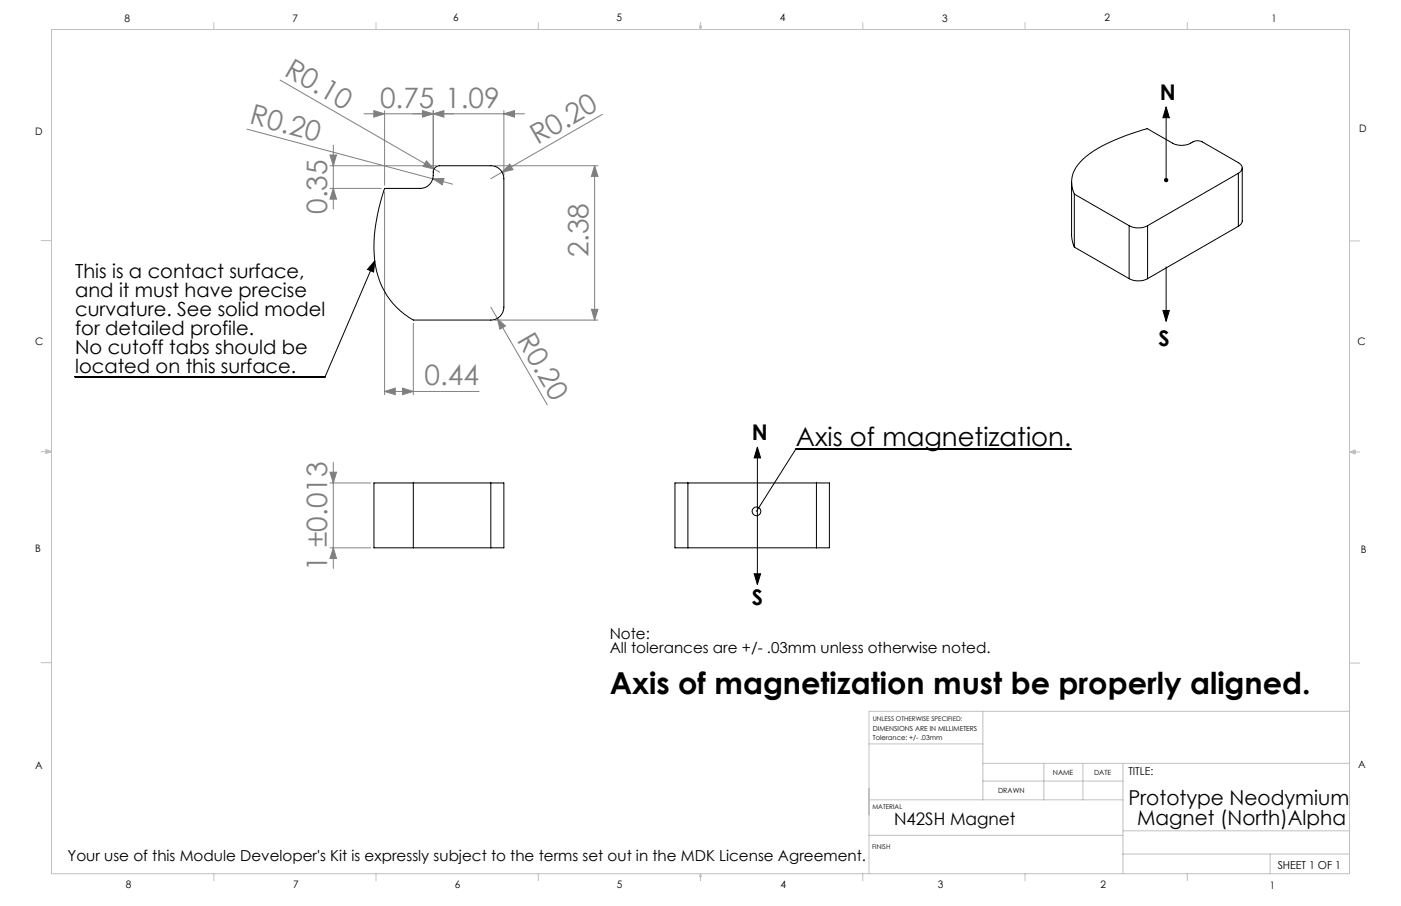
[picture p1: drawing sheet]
<svg xmlns="http://www.w3.org/2000/svg" width="432mm" height="279mm" viewBox="0 0 432 279" stroke-linecap="round" stroke-linejoin="round" font-family="sans-serif">
<g fill="none" stroke="#000" stroke-width=".31">
<path d="M359.4 33l1 3.3h-2zM359.4 33v22.5M115.5 80.5l-.4 3.4-1.8-.8zM115.5 80.5l-15.3 35.7h-77.1M358.4 95.7h2l-1 3.4zM359.4 82.3v16.8M233.4 137.9l1 3.3h-2zM233.4 137.9v42.3M330.1 138.5h-84.8l-12.1 19.2M232.4 177h2l-1 3.2z"/>
<circle cx="233.2" cy="157.7" r="1.34"/>
</g>
<g fill="none" stroke="#808080" stroke-width=".31">
<path d="M76.1 39.8l57.3 15.3M86.3 24.7l47.5 27.4M112.2 35.1h49.4M115.2 34.1l3.3 1-3.3 1zM118.5 34.1v23M130.2 34.1l3.3 1-3.3 1zM133.5 35.1l3.3-1v2zM133.5 34.1v18M155.3 35.1l3.3-1v2zM155.3 34.1v20M185.6 35.3l-34.3 19.8M101.7 47.8h2l-1 3.3z"/>
<path d="M101.7 58.1h15.8M101.7 51.1h32.8M102.7 58.1l1 3.3h-2zM102.7 44.8v19.7M118.5 59.1v62.6M131.4 49.6l2.4 2.5-3.4-.8zM133.4 55.1l3.4-.1-.5 2zM133.4 55.1l6.1 1.7M133.8 52.1l1.7 1M152.3 51.1h32M157.1 50.6l1 1.7-3.3 .8zM183.3 51.1l1 3.3h-2z"/>
<path d="M183.3 51.1v47.6M127.4 99.7v22M151.3 94.7l2 3.5M152.3 98.7h32M153.3 98.2l2.5 2.3-1.7 1zM153.3 98.2l15.4 26.7M182.3 95.4h2l-1 3.3zM124.1 119.7l3.3 1-3.3 1zM118.5 120.7l3.3-1v2zM118.5 120.7h29.2M101.7 145.6h2l-1 3.3zM101.7 148.9h12.5"/>
<path d="M102.7 142.6v32.7M101.7 168.9h12.5M102.7 168.9l1 3.3h-2z"/>
</g>
<g fill="none" stroke="#c0c0c0" stroke-width=".31">
<path d="M15.9 9.1h400v260.4h-400zM65.9 6.9v2.2M115.9 6.9v2.2M165.9 6.9v2.2M215.6 8h.6l-.3 1.1zM215.7 8l.2 1.1M215.9 6.9v2.2M216 8l-.1 1.1M265.9 6.9v2.2M315.9 6.9v2.2M365.9 6.9v2.2M12.7 74.2h3.2"/>
<path d="M415.9 74.3h3.2M12.7 139.3h3.2M14.2 139.1l1.7 .2M14.2 138.7l1.7 .6-1.7 .5zM15.9 139.3l-1.7 .3M415.9 139.4h3.2M415.9 139.4l1.8-.6v1.2zM415.9 139.4l1.8 .3M417.7 139.2l-1.8 .2M12.7 204.4h3.2M302.9 219.4v27.3M415.9 219.4h-148.1v50.1"/>
<path d="M415.9 204.5h3.2M267.8 229.4h35.1M302.9 235.4h113M321.7 235.4v11.3M333.8 235.4v11.3M346.1 235.4v34.1M267.8 246.7h78.3M267.8 243.1v8.2M302.9 240.9h43.2M346.1 256.2h69.8M346.1 257.6l-78.3 .1M65.9 269.5v2.1"/>
<path d="M115.9 269.5v2.1M165.9 269.5v2.1M215.9 269.5l.3 .8h-.6zM215.9 269.5v2.1M265.9 269.5v2.1M315.9 269.5v2.1M345.9 263.4h70M365.9 269.5v2.1M391.5 263.4v6.1"/>
</g>
<g fill="#000">
<path d="M115.5 80.5l-.4 3.4-1.8-.8z"/>
<path d="M359 55l-.2 .8 .6 .4v-.7v.7a.66 .66 0 0 0 .6-.9 .66 .66 0 0 0-1-.3zM359.4 33l1 3.3h-2zM233.4 137.9l1 3.3h-2zM232.4 177h2l-1 3.2zM358.4 95.7h2l-1 3.4z"/>
</g>
<g fill="#808080">
<path d="M131.4 49.6l2.4 2.5-3.4-.8z"/>
<path d="M133.4 55.1l3.4-.1-.5 2z"/>
<path d="M157.1 50.6l1 1.7-3.3 .8z"/>
<path d="M153.3 98.2l2.5 2.3-1.7 1z"/>
<path d="M133.5 35.1l3.3-1v2zM115.2 34.1l3.3 1-3.3 1z"/>
<path d="M118.5 120.7l3.3-1v2zM124.1 119.7l3.3 1-3.3 1z"/>
<path d="M130.2 34.1l3.3 1-3.3 1zM155.3 35.1l3.3-1v2z"/>
<path d="M102.7 58.1l1 3.3h-2zM101.7 47.8h2l-1 3.3z"/>
<path d="M183.3 51.1l1 3.3h-2zM182.3 95.4h2l-1 3.3z"/>
<path d="M101.7 145.6h2l-1 3.3zM102.7 168.9l1 3.3h-2z"/>
</g>
<g fill="none" stroke="#000" stroke-width=".31">
<path d="M118.5 58.1h11a4.3 4.3 0 0 0 4-5.3 1.96 1.96 0 0 1 2-1.7h15.8a4 4 0 0 1 4 4v39.6a4 4 0 0 1-4 4h-23.9a24.3 24.3 0 0 1-12.1-22.1 59.7 59.7 0 0 1 3.2-18.5zM330.3 56.1v16.6l.8 3.5M331.1 59.9l16.9 9.7M331.1 59.9v16.3M381.7 53.4a1.72 1.72 0 0 0 1.2-1.6 1.72 1.72 0 0 0-1.2-1.6l-11.4-6.6a4.1 4.1 0 0 0-4 .9l-.4 .1a6.3 6.3 0 0 1-4.5-.5l-7.8-4.4-.5 .1a57.8 57.8 0 0 0-18.3 8.4 9.7 9.7 0 0 0-4.3 9.8l.6 1.9M381.7 53.4l-28 16.2M381.7 53.4v16.4M382.9 51.8v16.4l-.5 .9-.7 .7M331.1 76.2l16.9 9.7M348 69.6a6.4 6.4 0 0 0 5.7 0M348 69.6v16.3M353.7 69.6v16.3"/>
<path d="M381.7 69.8l-28 16.1M348 85.9a6.4 6.4 0 0 0 5.7 0M127.4 148.9h-12.1v20h12.1M127.4 148.9v20M127.4 148.9h23.9M151.3 148.9h4v20h-4M151.3 148.9v20M212 148.9h-4v20h4M212 148.9h39.6M212 148.9v20M251.6 148.9h4v20h-4M251.6 148.9v20"/>
<path d="M127.4 168.9h23.9M212 168.9h39.6"/>
</g>
<text font-size="9.3" x="187.9" y="214">Axis of magnetization must be properly aligned.</text>
<g font-size="8.7" fill="#808080">
<text x="87.3" y="23.1" transform="rotate(30 87.3 23.1)">R0.10</text>
<text x="117.1" y="33.2">0.75 1.09</text>
<text x="76.6" y="38" transform="rotate(15 76.6 38)">R0.20</text>
<text x="165.6" y="44.7" transform="rotate(-30 165.6 44.7)">R0.20</text>
<text x="100.9" y="66" transform="rotate(-90 100.9 66)">0.35</text>
<text x="181.4" y="79.4" transform="rotate(-90 181.4 79.4)">2.38</text>
<text x="159.2" y="104.9" transform="rotate(60 159.2 104.9)">R0.20</text>
<text x="130.9" y="118.8">0.44</text>
<text x="100.9" y="175.9" transform="rotate(-90 100.9 175.9)">1 ±0.013</text>
</g>
<text font-size="8" x="245.3" y="137.5">Axis of magnetization.</text>
<g font-size="6.7">
<text x="357.5" y="31">N</text>
<text x="357" y="106.7">S</text>
<text x="231.8" y="135.7">N</text>
<text x="231.8" y="186.7">S</text>
</g>
<g font-size="6.3">
<text x="347.8" y="248.4">Prototype Neodymium</text>
<text x="350.5" y="254.4">Magnet (North)Alpha</text>
</g>
<g font-size="6">
<text x="23.2" y="85.8">This is a contact surface,</text>
<text x="23.2" y="91.6">and it must have precise</text>
<text x="23.2" y="97.4">curvature. See solid model</text>
<text x="23.2" y="103.3">for detailed profile.</text>
<text x="23.2" y="109.1">No cutoff tabs should be</text>
<text x="23.2" y="114.9">located on this surface.</text>
</g>
<text font-size="5.3" x="275.5" y="254.4">N42SH Magnet</text>
<g font-size="4.7">
<text x="187.9" y="197">Note:</text>
<text x="187.9" y="201.5">All tolerances are +/- .03mm unless otherwise noted.</text>
<text x="20.8" y="265.6">Your use of this Module Developer's Kit is expressly subject to the terms set out in the MDK License Agreement.</text>
</g>
<g font-size="3.4">
<text x="347.8" y="239">TITLE:</text>
<text x="393.8" y="267.9">SHEET 1 OF 1</text>
</g>
<g font-size="3.2">
<text x="38.3" y="6.7">8</text>
<text x="90.2" y="6.7">7</text>
<text x="139.7" y="6.5">6</text>
<text x="190" y="6.5">5</text>
<text x="240.4" y="6.5">4</text>
<text x="290.4" y="6.7">3</text>
<text x="340.4" y="6.5">2</text>
<text x="391.9" y="6.7">1</text>
<text x="10.9" y="41.6">D</text>
<text x="418.9" y="40.7">D</text>
<text x="10.9" y="106.3">C</text>
<text x="418.4" y="106.4">C</text>
<text x="10.8" y="170.2">B</text>
<text x="419.4" y="170.6">B</text>
<text x="10.8" y="237.2">A</text>
<text x="418.6" y="236.8">A</text>
<text x="38.8" y="273.8">8</text>
<text x="90.4" y="273.8">7</text>
<text x="140.2" y="273.8">6</text>
<text x="190.1" y="273.9">5</text>
<text x="240.5" y="273.8">4</text>
<text x="289" y="273.9">3</text>
<text x="339.1" y="273.8">2</text>
<text x="391.4" y="274.1">1</text>
</g>
<g font-size="2.2">
<text x="324.5" y="239">NAME</text>
<text x="337.2" y="239">DATE</text>
<text x="307.6" y="244.5">DRAWN</text>
</g>
<g font-size="2.1">
<text x="269" y="225.6">DIMENSIONS ARE IN MILLIMETERS</text>
<text x="269" y="228.2">Tolerance: +/- .03mm</text>
</g>
<g font-size="2">
<text x="269" y="222.2">UNLESS OTHERWISE SPECIFIED:</text>
<text x="268.9" y="249.5">MATERIAL</text>
<text x="268.8" y="261.7">FINISH</text>
</g>
</svg>
